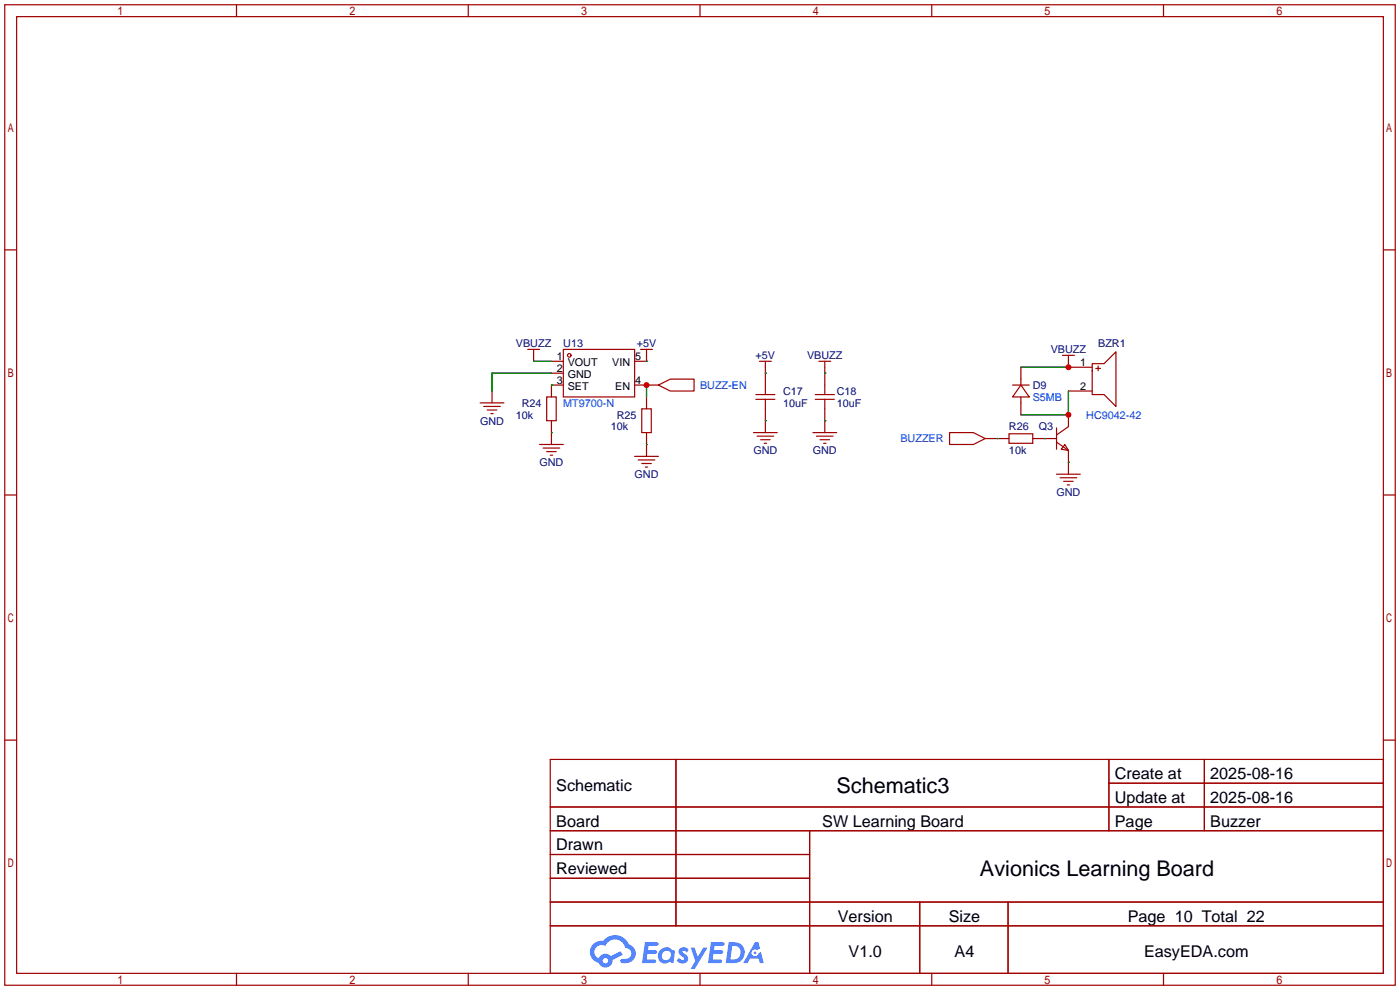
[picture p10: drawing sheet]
<svg xmlns="http://www.w3.org/2000/svg" width="299mm" height="212mm" viewBox="0 0 299 212" stroke-linecap="round" stroke-linejoin="round" font-family="sans-serif">
<g fill="none" stroke="#a10000" stroke-width=".25">
<path d="M1 1h297.2v209.6h-297.2zM3.6 3.6h292.1v204.4h-292.1zM50.5 1v2.6M100.1 1v2.6M149.6 1v2.6M199.1 1v2.6M248.7 1v2.6M1 53.4h2.6M295.7 53.4h2.5M1 105.8h2.6M295.7 105.8h2.5M1 158.2h2.6"/>
<path d="M295.7 158.2h2.5M117.6 162.3h178.1v45.7h-178.1zM117.6 172.5h178.1M117.6 177.5h178.1M144.5 162.3v35.6M173 177.5v30.5M237 162.3v15.2M237 167.4h58.7M257.4 162.3v15.2M117.6 182.6h55.4M117.6 192.8h178.1M117.6 187.7h55.4"/>
<path d="M117.6 197.9h178.1M196.6 192.8v15.2M215.4 192.8v15.2M50.5 208v2.6M100.1 208v2.6M149.6 208v2.6M199.1 208v2.6M248.7 208v2.6"/>
</g>
<g fill="#5487ff">
<path d="M145.3 202.7a1.3 1.3 0 0 1 1.9 .3l-.4 .6a.54 .54 0 0 0-.9-.2l.1 .2a1.34 1.34 0 0 1 .9 1.8 1.47 1.47 0 0 1-2.3-.1l.5-.6 .8 .5a.31 .31 0 0 0 .4-.3 .31 .31 0 0 0-.3-.4 1.12 1.12 0 0 1-.7-1.8z"/>
<path d="M147.6 202.5h.9l.6 2 1.2-2h.9l-2.7 4.6h-.9l1-1.7z"/>
<path d="M137.8 201.4h1.7a1.31 1.31 0 0 1 1.2 .2 .4 .4 0 0 1-.3 .5l-1.8 .1-.1 .9h1.6a.4 .4 0 0 1 .4 .4 .4 .4 0 0 1-.5 .4h-1.6l-.2 1.2h1.4a.46 .46 0 0 1 .5 0 .46 .46 0 0 1 .1 .5l-.4 .2h-2.6z"/>
<path d="M151.9 201.4h1.7a1.32 1.32 0 0 1 1.2 .2 .39 .39 0 0 1-.3 .5l-1.8 .1-.1 .9h1.6a.4 .4 0 0 1 .4 .4 .4 .4 0 0 1-.4 .4h-1.7l-.2 1.2h1.4a.46 .46 0 0 1 .5 0 .46 .46 0 0 1 .1 .5l-.4 .2h-2.6z"/>
<path d="M161.3 201.4h.8l.3 1.3-.6 .4a.75 .75 0 0 0-1.1 .3 .75 .75 0 0 0 .5 1 .75 .75 0 0 0 .9-.7l.5-.2 .6 2.3h-.8l-.3-.9h-1.8l-.5 .9h-1z"/>
<path d="M155.7 201.4l-.6 4.4h1.5a2.27 2.27 0 0 0 2.6-2.2 2.27 2.27 0 0 0-2.7-2.2zM156.5 202.1a1.5 1.5 0 0 1 1.8 1.6 1.5 1.5 0 0 1-1.9 1.4h-.3z"/>
<path d="M141.2 203a1.6 1.6 0 0 0-.3 2.3 1.6 1.6 0 0 0 2.3 .2l.7 .3 .3-2.4-.1-.3-.5-.1a1.58 1.58 0 0 0-2.4 0zM141.8 203.5a.98 .98 0 0 1 1.6 .4 .98 .98 0 0 1-1.1 1.3 .94 .94 0 0 1-.9-.7 .94 .94 0 0 1 .4-1z"/>
<path d="M126.8 201.8a2.37 2.37 0 0 0 1.1 4 1.54 1.54 0 0 0 1.8 1 1.54 1.54 0 0 0 1.2-1.6l2.2-1.1-.5-.8-2 1a1.57 1.57 0 0 0-2.7 .5 1.5 1.5 0 0 1-.7-2.1 1.5 1.5 0 0 1 2.2-.5 2.23 2.23 0 0 1 2.3-1.4 2.23 2.23 0 0 1 2 1.8 1.16 1.16 0 0 1 1.2 1.1 1.16 1.16 0 0 1-1.1 1.2h-.7a.47 .47 0 0 0-.5 .4 .47 .47 0 0 0 .4 .5 2.17 2.17 0 0 0 2.5-.9 2.17 2.17 0 0 0-.3-2.7l-.8-.4a3.2 3.2 0 0 0-5.5-.7l-1.1 .1zM128.8 205.3a.6 .6 0 0 1 1.2 0 .6 .6 0 0 1-1.2 0z"/>
<circle cx="161.4" cy="203.6" r=".28"/>
</g>
<g fill="none" stroke="#a10000" stroke-width=".25">
<path d="M112.8 74.7h2.5M114 74.7v2.5M117.9 77.2h2.5M117.9 79.8h2.5M120.4 74.7h15.2v10.1h-15.2zM136.9 74.7h2.5M138.2 74.7v2.5h-2.6M162.3 77.2h2.5M163.6 77.2v7.1M175 77.2h2.5M176.3 77.2v7.1M218.2 78.5v3.8"/>
<path d="M227.1 75.9h2.5M228.3 75.9v2.6h5.1M233.4 77.7h2.6l2.5-2.5v11.7l-2.5-2.6h-2.6zM234.2 78.7h1M234.7 78.2v1M102.6 86.1h5.1M103.4 86.9h3.5M104.1 87.6h2.1M104.9 88.4h.5M105.2 83.6v2.5M115.3 95h5.1M116.1 95.8h3.5"/>
<path d="M116.8 84.8h2.1v5.1h-2.1zM116.8 96.5h2.1M117.6 97.3h.5M117.9 89.9v5.1M120.4 82.3h-2.5v2.5M135.6 82.3h5.1M135.6 97.5h5.1M136.4 98.3h3.6M137.2 87.4h2v5.1h-2zM137.2 99.1h2M137.9 99.8h.5M138.2 84.8v2.6"/>
<path d="M138.2 92.5v5M140.7 82.3l2.6-1.3h5v2.6h-5zM161 92.5h5.1M161.5 85.3h4.1M161.5 84.3h4.1M161.8 93.2h3.6M162.6 94h2M163.3 94.7h.5M163.6 85.3v7.2M173.7 92.5h5.1M174.2 85.3h4.1M174.2 84.3h4.1"/>
<path d="M174.5 93.2h3.6M175.3 94h2M176 94.7h.5M176.3 85.3v7.2M202.9 92.5h5.1l2.6 1.2-2.6 1.3h-5.1zM210.6 93.7h5M215.6 92.7h5.1v2h-5.1zM216.4 82.3h3.6M218.2 82.3l1.8 2.5h-3.6zM218.2 84.8v3.8M220.7 93.7h5.1M225.8 94.5l2.5 1.8"/>
<path d="M225.8 91.4v4.6M227.6 95l.7 1.3-1.5-.3zM228.3 83.6h5.1M228.3 88.6v2.6l-2.5 1.8M228.3 96.3v5M225.8 101.3h5.1M226.6 102.1h3.5M227.3 102.9h2.1M228.1 103.6h.5"/>
<circle cx="121.7" cy="75.9" r=".38"/>
</g>
<g fill="none" stroke="#008700" stroke-width=".25">
<path d="M114 77.2h3.9M117.9 79.8h-12.7v3.8M138.2 77.2h.1M163.6 79.8h.1M176.3 79.8h.1M218.2 78.5h10.1M117.9 82.3h.1M117.9 92.5h.1M138.2 95h.1M138.2 82.3v2.5M163.6 89.9h.1M176.3 89.9h.1"/>
<path d="M213.1 93.7h.1M223.3 93.7h.1M228.3 98.8h.1M228.3 83.6v5h-10.1"/>
</g>
<g fill="#c00">
<circle cx="138.2" cy="82.3" r=".63"/>
<circle cx="228.3" cy="88.6" r=".63"/>
<circle cx="228.3" cy="78.5" r=".63"/>
</g>
<g font-size="4.6">
<text x="178.8" y="169.4">Schematic3</text>
<text x="209.4" y="187.2">Avionics Learning Board</text>
</g>
<g font-size="3.5">
<text x="238.3" y="166.5">Create at</text>
<text x="258.7" y="166.5">2025-08-16</text>
<text x="118.9" y="169.1">Schematic</text>
<text x="238.3" y="171.6">Update at</text>
<text x="258.7" y="171.6">2025-08-16</text>
<text x="118.9" y="176.7">Board</text>
<text x="175.7" y="176.7">SW Learning Board</text>
<text x="238.3" y="176.7">Page</text>
<text x="258.7" y="176.7">Buzzer</text>
<text x="118.9" y="181.8">Drawn</text>
<text x="118.9" y="186.8">Reviewed</text>
<text x="179.1" y="197">Version</text>
<text x="202.8" y="197">Size</text>
<text x="241" y="197">Page 10 Total 22</text>
<text x="181.4" y="204.6">V1.0</text>
<text x="204" y="204.6">A4</text>
<text x="244.5" y="204.6">EasyEDA.com</text>
</g>
<g font-size="2.3" fill="#000080">
<text x="110.3" y="74.2">VBUZZ</text>
<text x="120.4" y="74.2">U13</text>
<text x="136.1" y="74.2">+5V</text>
<text x="161.5" y="76.8">+5V</text>
<text x="172.5" y="76.8">VBUZZ</text>
<text x="224.6" y="75.5">VBUZZ</text>
<text x="234.7" y="74.2">BZR1</text>
<text x="220.7" y="83.1">D9</text>
<text x="110.2" y="89.5">10k</text>
<text x="111.5" y="86.9">R24</text>
<text x="131.8" y="89.5">R25</text>
<text x="167.4" y="84.4">C17</text>
<text x="167.4" y="86.9">10uF</text>
<text x="178.8" y="84.4">C18</text>
<text x="178.8" y="86.9">10uF</text>
<text x="102.6" y="90.7">GND</text>
<text x="130.6" y="92">10k</text>
<text x="215.6" y="92">R26</text>
<text x="222" y="92">Q3</text>
<text x="115.3" y="99.6">GND</text>
<text x="161" y="97.1">GND</text>
<text x="173.7" y="97.1">GND</text>
<text x="215.6" y="97.1">10k</text>
<text x="135.6" y="102.2">GND</text>
<text x="225.8" y="106">GND</text>
</g>
<g font-size="2.3">
<text x="119" y="77">1</text>
<text x="135.8" y="77">5</text>
<text x="119" y="79.5">2</text>
<text x="119" y="82.1">3</text>
<text x="121.3" y="78.3">VOUT</text>
<text x="121.3" y="80.8">GND</text>
<text x="121.3" y="83.3">SET</text>
<text x="130.8" y="78.3">VIN</text>
<text x="131.5" y="83.3">EN</text>
<text x="135.8" y="82.1">4</text>
<text x="230.9" y="83.3">2</text>
<text x="230.9" y="78.3">1</text>
</g>
<g font-size="2.3" fill="#00f">
<text x="149.6" y="83.1">BUZZ-EN</text>
<text x="120.4" y="86.9">MT9700-N</text>
<text x="220.7" y="85.6">S5MB</text>
<text x="232.2" y="89.5">HC9042-42</text>
<text x="192.4" y="94.5">BUZZER</text>
</g>
</svg>
